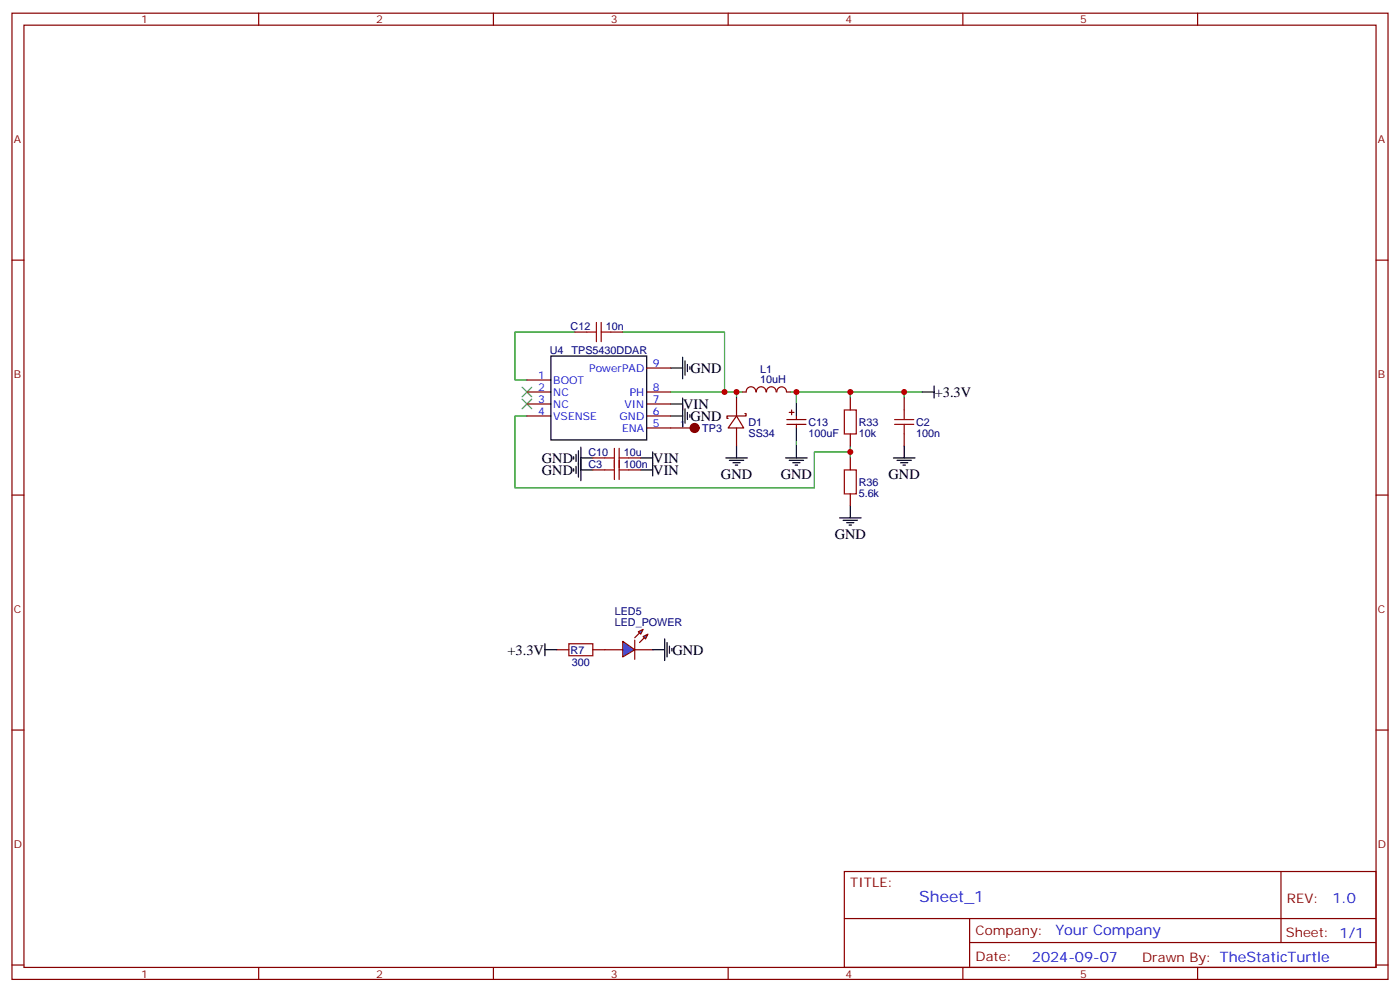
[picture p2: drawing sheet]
<svg xmlns="http://www.w3.org/2000/svg" width="412mm" height="292mm" viewBox="0 0 412 292" stroke-linecap="round" stroke-linejoin="round" font-family="sans-serif">
<g fill="none" stroke="#870000" stroke-width=".35">
<path d="M3.5 3.9h405.4v284.3h-405.4zM7.1 7.4h398.2v277.3h-398.2zM76.2 3.9v3.5M145.3 3.9v3.5M214.5 3.9v3.5M283.6 3.9v3.5M352.8 3.9v3.5M3.5 76.6h3.6M405.3 76.6h3.6M169.3 97.7h3.6M179.9 97.7h3.5M155.2 115.4h7.1"/>
<path d="M155.2 111.8h7.1M155.2 118.9h7.1M190.5 115.4h7.1M190.5 118.9h7.1M190.5 108.3h7.1M217 117.1v5.3M218.7 115.4h1.1M219.8 115.3a1.41 1.41 0 0 1 1.4-1.5 1.41 1.41 0 0 1 1.4 1.5M222.8 115.3a1.41 1.41 0 0 1 1.4-1.5 1.41 1.41 0 0 1 1.4 1.5M225.8 115.3a1.41 1.41 0 0 1 1.4-1.5 1.41 1.41 0 0 1 1.4 1.5M228.8 115.3a1.41 1.41 0 0 1 1.5-1.5 1.41 1.41 0 0 1 1.4 1.5M231.8 115.4h1"/>
<path d="M250.5 117.1v3.5M266.3 117.1v3.5M155.2 122.4h7.1M174.6 138.3h3.6M174.6 134.8h3.6M185.2 138.3h3.5M185.2 134.8h3.5M190.5 125.9h12.7M190.5 122.4h7.1M217 122.4l2.1 3.5h-4.6zM217 122.4h-2.9v.7h.4M217 125.9v5.3"/>
<path d="M219.4 121.7h.4v.7h-2.8M231.8 123.5h5.6M231.8 124.9h5.6M232.5 121.4h1.4M233.2 120.6v1.5M234.6 122.4v1.1M234.6 124.9v1M250.5 127.7v3.5M250.5 134.8v3.5M266.3 127.7v3.5M3.5 145.7h3.6M250.5 145.3v3.6"/>
<path d="M405.3 145.7h3.6M3.5 214.8h3.6M405.3 214.8h3.6M248.7 256.5h156.6v28.2h-156.6zM377.3 256.5v20.9M248.7 270.3h156.5M285.6 277.4h119.6M285.6 270.3v14.1M3.5 284h3.6M76.2 284.7v3.5M145.3 284.7v3.5M214.5 284.7v3.5"/>
<path d="M283.6 284.7v3.5M352.8 284.7v3.5M405.3 284h3.6"/>
</g>
<g fill="none" stroke="#000" stroke-width=".35">
<path d="M162.3 104.8h28.2v24.7h-28.2zM197.6 118.9h3.5M197.6 108.3h3.5M201.1 105.1v6.4M201.1 117.1v8.5M201.8 106.2v4.2M202.5 107.2v2.2M203.2 107.9v.8M234.6 118.9v3.5M271.6 115.4h3.6M275.2 113.6v3.5M169 134.4v.7"/>
<path d="M169 137.9v.7M169.7 133.7v2.1M169.7 137.2v2.1M170.4 132.6v7.8M171.1 134.8h3.5M171.1 138.3h3.5M171.1 131.6v9.9M188.7 134.8h3.6M188.7 138.3h3.6M192.3 133v7.1M197.6 122.4h3.5M201.8 120.3v4.2"/>
<path d="M202.5 121.4v2.1M203.2 122.1v.7M213.8 134.8h6.3M214.8 135.5h4.3M215.9 136.2h2.1M216.6 136.9h.7M217 131.2v3.6M231.4 134.8h6.4M232.5 135.5h4.2M233.5 136.2h2.2M234.2 136.9h.7M234.6 125.9v3.6"/>
<path d="M234.6 131.2v3.6M263.2 134.8h6.3M264.2 135.5h4.3M265.3 136.2h2.1M266 136.9h.7M266.3 131.2v3.6M247.3 152.4h6.3M248.4 153.1h4.2M249.4 153.8h2.1M250.1 154.5h.7M250.5 148.9v3.5"/>
</g>
<path d="M169.3 97.7h-17.6v14.1h3.5M183.4 97.7h30v17.7h-15.8M213.4 115.4h3.6v1.7M217 115.4h1.7M232.8 115.4h1.8v3.5M234.6 115.4h15.9v1.7M250.5 115.4h21.1M266.3 115.4v1.7M155.2 122.4h-3.5v21.2h88.2v-10.6h10.6M234.6 129.5v1.7M250.5 131.2v3.6" fill="none" stroke="#008700" stroke-width=".35"/>
<g fill="none" stroke="#a10000" stroke-width=".35">
<path d="M172.9 97.7h2.8M175.7 94.9v5.6M177.1 97.7h2.8M177.1 94.9v5.6M178.2 138.3h2.8M178.2 134.8h2.8M181 131.9v9.2M182.4 138.3h2.8M182.4 131.9v9.2M182.4 134.8h2.8M248.7 138.3h3.5v7h-3.5zM248.7 120.6h3.5v7.1h-3.5z"/>
<path d="M263.5 124.9h5.7M263.5 123.5h5.7M266.3 120.6v2.9M266.3 124.9v2.8"/>
</g>
<g fill="#870000" stroke="#870000" stroke-width=".35">
<circle cx="204.6" cy="125.9" r="1.32"/>
<circle cx="204.6" cy="125.9" r=".86"/>
</g>
<path d="M153.8 113.9l2.8 2.9M153.8 117.5l2.8 2.8M156.6 113.9l-2.8 2.9M156.6 117.5l-2.8 2.8" fill="none" stroke="#3c3" stroke-width=".35"/>
<path d="M183.4 188.7l3.6 2.5-3.6 2.1z" fill="#09f" stroke="#870000" stroke-width=".35"/>
<path d="M187 188.4v5.6z" fill="#f00" stroke="#870000" stroke-width=".35"/>
<g fill="#870000" stroke="#870000" stroke-width=".35">
<path d="M187 187.7l1.4-1.4z"/>
<path d="M188.4 189.1l1.4-1.4z"/>
</g>
<g fill="#09f" stroke="#870000" stroke-width=".35">
<path d="M188 185.9l1.4-.7-.7 1.4z"/>
<path d="M189.4 187.3l1.5-.7-.8 1.4z"/>
</g>
<path d="M164 191.2h3.6M174.6 191.2h8.8M187 191.2h5.3" fill="none" stroke="#870000" stroke-width=".35"/>
<path d="M160.5 191.2h3.5M160.5 189.4v3.6M192.3 191.2h3.5M195.8 188v6.4M196.5 189.1v4.2M197.2 190.1v2.2M197.9 190.9v.7" fill="none" stroke="#000" stroke-width=".35"/>
<path d="M167.6 189.4h7v3.6h-7z" fill="none" stroke="#a10000" stroke-width=".35"/>
<g fill="#c00">
<circle cx="266.3" cy="115.4" r=".88"/>
<circle cx="250.5" cy="115.4" r=".88"/>
<circle cx="250.5" cy="133" r=".88"/>
<circle cx="234.6" cy="115.4" r=".88"/>
<circle cx="217" cy="115.4" r=".88"/>
<circle cx="213.4" cy="115.4" r=".88"/>
</g>
<text font-size="4.6" fill="#00f" x="270.8" y="265.5">Sheet_1</text>
<g font-size="4.2">
<text x="203.4" y="109.7">GND</text>
<text x="275.3" y="116.8">+3.3V</text>
<text x="201.3" y="120.3">VIN</text>
<text x="203.4" y="123.8">GND</text>
<text x="159.6" y="136.2">GND</text>
<text x="192.4" y="136.2">VIN</text>
<text x="159.6" y="139.7">GND</text>
<text x="192.4" y="139.7">VIN</text>
<text x="212.4" y="140.8">GND</text>
<text x="230" y="140.8">GND</text>
<text x="261.8" y="140.8">GND</text>
<text x="245.9" y="158.5">GND</text>
<text x="149.5" y="192.6">+3.3V</text>
<text x="198.1" y="192.6">GND</text>
</g>
<g font-size="4.2" fill="#00f">
<text x="392.5" y="265.7">1.0</text>
<text x="310.9" y="275.3">Your Company</text>
<text x="304" y="283.1">2024-09-07</text>
</g>
<g font-size="3.9" fill="#800">
<text x="250.5" y="261.1">TITLE:</text>
<text x="379.1" y="265.7">REV:</text>
<text x="287.4" y="275.3">Company:</text>
<text x="378.7" y="275.9">Sheet: 1/1</text>
<text x="287.4" y="282.9">Date:</text>
<text x="336.4" y="283">Drawn By: TheStaticTurtle</text>
</g>
<g font-size="3.2" fill="#800">
<text x="41.6" y="6.9">1</text>
<text x="110.8" y="6.9">2</text>
<text x="179.9" y="6.9">3</text>
<text x="249.1" y="6.9">4</text>
<text x="318.2" y="6.9">5</text>
<text x="4.1" y="42">A</text>
<text x="405.9" y="42">A</text>
<text x="4.1" y="111.1">B</text>
<text x="405.9" y="111.1">B</text>
<text x="4.1" y="180.3">C</text>
<text x="405.9" y="180.3">C</text>
<text x="4.1" y="249.4">D</text>
<text x="405.9" y="249.4">D</text>
<text x="41.6" y="287.7">1</text>
<text x="110.8" y="287.7">2</text>
<text x="179.9" y="287.7">3</text>
<text x="249.1" y="287.7">4</text>
<text x="318.2" y="287.7">5</text>
</g>
<g font-size="3.2" fill="#000080">
<text x="168.1" y="97.1">C12</text>
<text x="178.5" y="97.1">10n</text>
<text x="161.9" y="104.2">U4</text>
<text x="168.4" y="104.2">TPS5430DDAR</text>
<text x="223.9" y="112.8">10uH</text>
<text x="223.9" y="109.6">L1</text>
<text x="220.5" y="125.4">D1</text>
<text x="238.1" y="125.4">C13</text>
<text x="252.9" y="125.4">R33</text>
<text x="269.9" y="125.3">C2</text>
<text x="206.9" y="127.1">TP3</text>
<text x="220.5" y="128.5">SS34</text>
<text x="238.1" y="128.5">100uF</text>
<text x="252.9" y="128.5">10k</text>
<text x="269.9" y="128.5">100n</text>
<text x="173.4" y="137.7">C3</text>
<text x="173.4" y="134.1">C10</text>
<text x="183.8" y="137.7">100n</text>
<text x="183.8" y="134.1">10u</text>
<text x="252.9" y="143">R36</text>
<text x="252.9" y="146.1">5.6k</text>
<text x="181.1" y="184.1">LED_POWER</text>
<text x="181.1" y="180.9">LED5</text>
<text x="168.1" y="192.4">R7</text>
<text x="168.4" y="195.9">300</text>
</g>
<g font-size="3.2" fill="#00f">
<text x="192.3" y="107.9">9</text>
<text x="158.5" y="111.5">1</text>
<text x="163" y="112.9">BOOT</text>
<text x="173.6" y="109.4">PowerPAD</text>
<text x="158.5" y="115">2</text>
<text x="158.5" y="118.5">3</text>
<text x="163" y="116.4">NC</text>
<text x="163" y="119.9">NC</text>
<text x="183.9" y="119.9">VIN</text>
<text x="185.5" y="116.4">PH</text>
<text x="192.3" y="118.5">7</text>
<text x="192.3" y="115">8</text>
<text x="158.5" y="122.1">4</text>
<text x="163" y="123.5">VSENSE</text>
<text x="182.5" y="123.5">GND</text>
<text x="192.3" y="125.6">5</text>
<text x="192.3" y="122.1">6</text>
<text x="183.2" y="127">ENA</text>
</g>
<text font-size="2.5" fill="#00f" x="200.4" y="125.6">1</text>
</svg>
